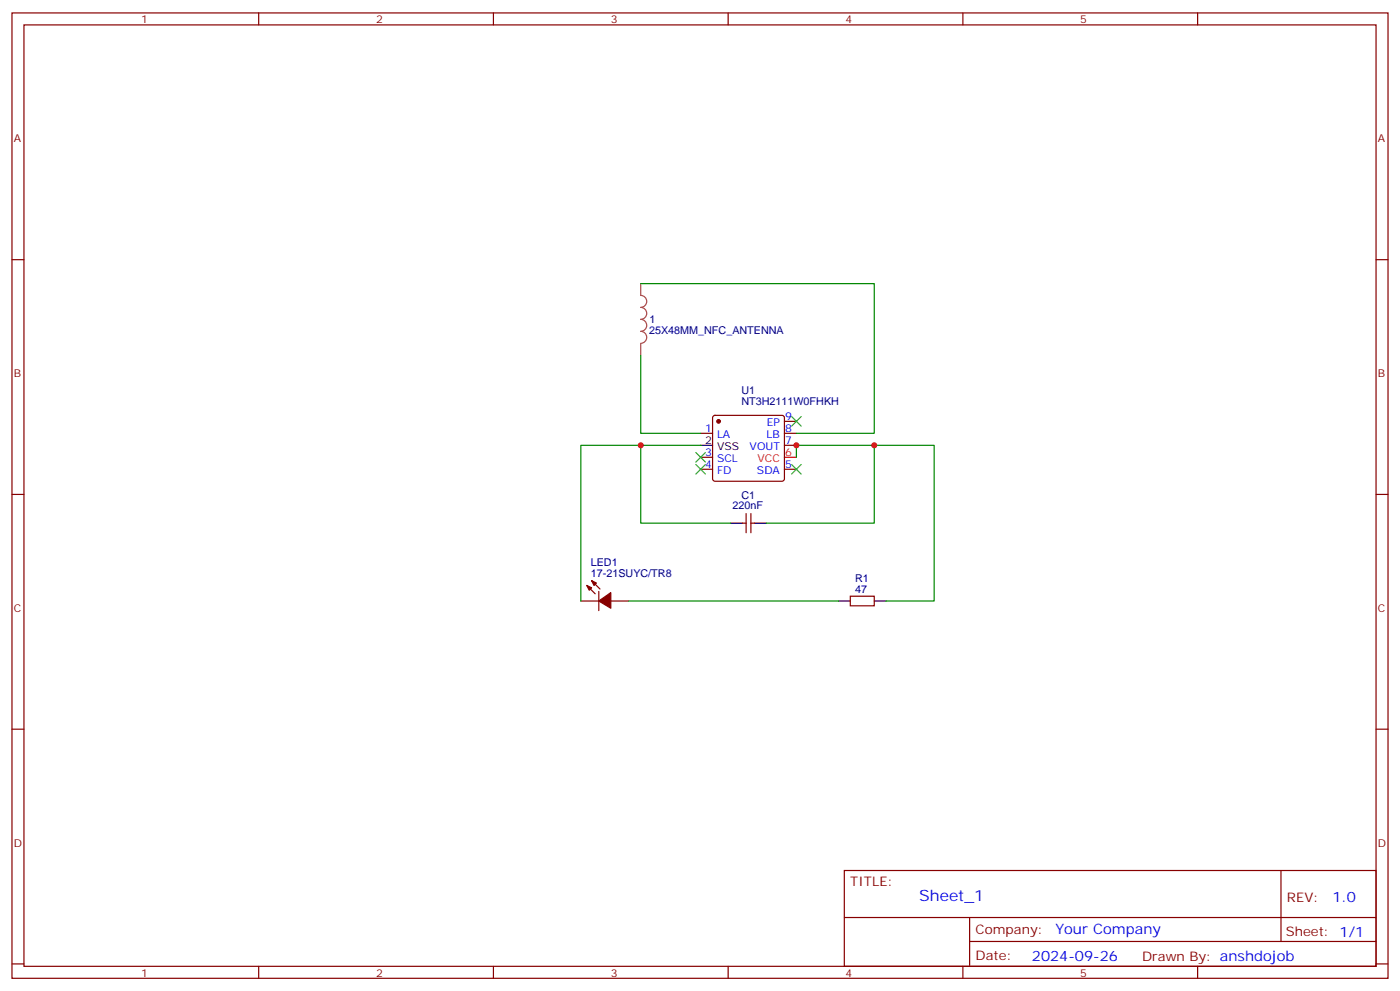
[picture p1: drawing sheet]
<svg xmlns="http://www.w3.org/2000/svg" width="412mm" height="292mm" viewBox="0 0 412 292" stroke-linecap="round" stroke-linejoin="round" font-family="sans-serif">
<g fill="none" stroke="#870000" stroke-width=".35">
<path d="M3.5 3.8h405.4v284.3h-405.4zM7.1 7.3h398.2v277.3h-398.2zM76.2 3.8v3.5M145.3 3.8v3.5M214.5 3.8v3.5M283.6 3.8v3.5M352.8 3.8v3.5M3.5 76.5h3.6M405.3 76.5h3.6M206.4 127.6h3.5M206.4 138.2h3.5M206.4 134.7h3.5"/>
<path d="M210.1 122.5l.5-.2h19.8l.5 .2 .2 .5v18l-.3 .5-.4 .2h-19.8l-.5-.2-.2-.5v-18zM231.1 124.1h3.5M231.1 127.6h3.5M231.1 131.2h3.5M231.1 138.2h3.5M3.5 145.6h3.6M218.7 154.1h1.1M219.8 151.3v5.6M221.2 151.3v5.6M221.2 154.1h1M405.3 145.6h3.6M171.1 177h5.3"/>
<path d="M172.9 172.4l2.4 2.5M174.3 171l2.4 2.5M176.4 174.2v5.6M179.9 177h5.3M250.5 175.6h7v2.8h-7zM3.5 214.8h3.6M405.3 214.8h3.6M248.7 256.4h156.6v28.2h-156.6zM377.3 256.4v20.9M248.7 270.2h156.5M285.6 277.3h119.6M285.6 270.2v14.2"/>
<path d="M3.5 283.9h3.6M76.2 284.6v3.5M145.3 284.6v3.5M214.5 284.6v3.5M283.6 284.6v3.5M352.8 284.6v3.5M405.3 283.9h3.6"/>
</g>
<path d="M231.1 134.7h3.5" fill="none" stroke="#f00" stroke-width=".35"/>
<path d="M206.4 131.2h3.5M215.2 154.1h3.5M222.2 154.1h3.6M246.9 177h3.6M257.5 177h3.6" fill="none" stroke="#000" stroke-width=".35"/>
<g fill="#870000" stroke="#870000" stroke-width=".35">
<path d="M172.9 172.4l1.4 .7-.7 .7z"/>
<path d="M174.3 171l1.4 .7-.7 .7z"/>
<path d="M176.4 177l3.5-2.4v4.5z"/>
<circle cx="211.7" cy="124.1" r=".53"/>
</g>
<path d="M188.7 83.5v3.5a1.76 1.76 0 0 1 1.8 1.8 1.76 1.76 0 0 1-1.8 1.7 1.76 1.76 0 0 1 1.8 1.8 1.76 1.76 0 0 1-1.8 1.8 1.76 1.76 0 0 1 1.8 1.7 1.76 1.76 0 0 1-1.8 1.8 1.76 1.76 0 0 1 1.8 1.8 1.76 1.76 0 0 1-1.8 1.7M188.7 101.2v3.5" fill="none" stroke="#a64a4a" stroke-width=".35"/>
<path d="M188.7 83.5h68.8v44.1h-22.9M188.7 104.7v22.9h17.7M188.7 131.2h-17.6v45.8M206.4 131.2h-17.7v22.9h26.5M234.6 134.7v-3.5h22.9v22.9h-31.7M257.5 131.2h17.7v45.8h-14.1M185.2 177h61.7" fill="none" stroke="#008700" stroke-width=".35"/>
<path d="M205 136.8l2.8 2.8M205 133.3l2.8 2.8M207.8 136.8l-2.8 2.8M207.8 133.3l-2.8 2.8M233.2 122.7l2.8 2.8M233.2 136.8l2.8 2.8M236 122.7l-2.8 2.8M236 136.8l-2.8 2.8" fill="none" stroke="#3c3" stroke-width=".35"/>
<g fill="#c00">
<circle cx="234.6" cy="131.2" r=".88"/>
<circle cx="188.7" cy="131.2" r=".88"/>
<circle cx="257.5" cy="131.2" r=".88"/>
</g>
<text font-size="4.6" fill="#00f" x="270.8" y="265.4">Sheet_1</text>
<g font-size="4.2" fill="#00f">
<text x="392.5" y="265.7">1.0</text>
<text x="310.9" y="275.2">Your Company</text>
<text x="304" y="283">2024-09-26</text>
</g>
<g font-size="3.9" fill="#800">
<text x="250.5" y="261">TITLE:</text>
<text x="379.1" y="265.7">REV:</text>
<text x="287.4" y="275.2">Company:</text>
<text x="378.7" y="275.8">Sheet: 1/1</text>
<text x="287.4" y="282.9">Date:</text>
<text x="336.4" y="282.9">Drawn By: anshdojob</text>
</g>
<g font-size="3.2" fill="#800">
<text x="41.6" y="6.8">1</text>
<text x="110.8" y="6.8">2</text>
<text x="179.9" y="6.8">3</text>
<text x="249.1" y="6.8">4</text>
<text x="318.2" y="6.8">5</text>
<text x="4.1" y="41.9">A</text>
<text x="405.9" y="41.9">A</text>
<text x="4.1" y="111.1">B</text>
<text x="405.9" y="111.1">B</text>
<text x="4.1" y="180.2">C</text>
<text x="405.9" y="180.2">C</text>
<text x="4.1" y="249.3">D</text>
<text x="405.9" y="249.3">D</text>
<text x="41.6" y="287.6">1</text>
<text x="110.8" y="287.6">2</text>
<text x="179.9" y="287.6">3</text>
<text x="249.1" y="287.6">4</text>
<text x="318.2" y="287.6">5</text>
</g>
<g font-size="3.2" fill="#000080">
<text x="191.3" y="95.3">1</text>
<text x="191.2" y="98.4">25X48MM_NFC_ANTENNA</text>
<text x="218.4" y="119.4">NT3H2111W0FHKH</text>
<text x="218.4" y="116.2">U1</text>
<text x="215.8" y="149.9">220nF</text>
<text x="218.4" y="147">C1</text>
<text x="174" y="166.8">LED1</text>
<text x="174" y="170">17-21SUYC/TR8</text>
<text x="251.9" y="171.4">R1</text>
<text x="251.9" y="174.6">47</text>
</g>
<g font-size="3.2" fill="#00f">
<text x="225.8" y="125.5">EP</text>
<text x="231.2" y="123.8">9</text>
<text x="207.7" y="127.3">1</text>
<text x="211.2" y="129">LA</text>
<text x="225.8" y="129">LB</text>
<text x="231.2" y="127.3">8</text>
<text x="231.2" y="130.8">7</text>
<text x="207.7" y="137.9">4</text>
<text x="207.7" y="134.3">3</text>
<text x="211.2" y="136.1">SCL</text>
<text x="220.8" y="132.6">VOUT</text>
<text x="231.2" y="137.9">5</text>
<text x="211.2" y="139.6">FD</text>
<text x="223" y="139.6">SDA</text>
</g>
<g font-size="3.2">
<text x="207.7" y="130.8">2</text>
<text x="211.2" y="132.6">VSS</text>
</g>
<g font-size="3.2" fill="#f00">
<text x="223.2" y="136.1">VCC</text>
<text x="231.2" y="134.3">6</text>
</g>
</svg>
